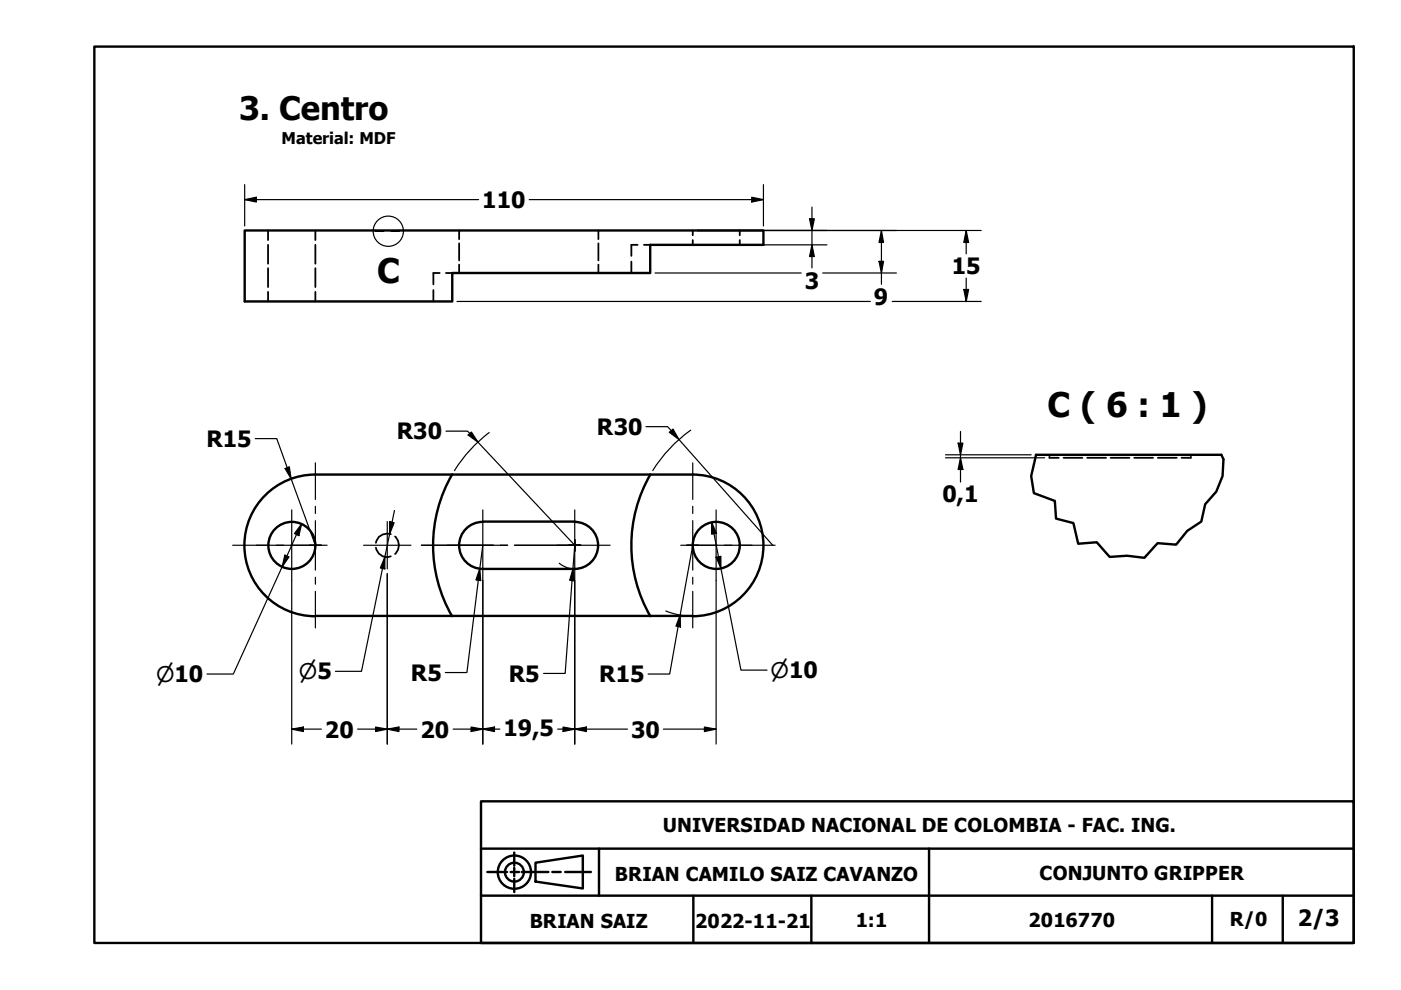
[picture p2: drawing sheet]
<svg xmlns="http://www.w3.org/2000/svg" width="297mm" height="210mm" viewBox="0 0 297 210" stroke-linecap="round" stroke-linejoin="round" font-family="sans-serif">
<!-- layer: Hidden (ISO) -->
<g fill="none" stroke="#000" stroke-width=".38">
<path d="M56.8 48.9v2M56.8 51.9v4M56.8 56.9v4M66.9 48.9v2M66.9 51.9v4M66.9 56.9v4M79.6 48.9v.1h1.7M84.6 48.9v.1h-1.7M93.2 57.9h-1.3v2.4M94.6 57.9h1.3M97.3 48.9v1.8M97.3 51.6v3.6"/>
<path d="M97.3 56.1v1.8M126.9 48.9v1.8M126.9 51.6v3.6M126.9 56.1v1.8M133.9 55.5v2.4M135.2 51.9h-1.3v2.4M136.5 51.9h1.4M146.9 48.9v1M146.9 50.9v1M156.8 48.9v1M156.8 50.9v1M56.8 61.9v2"/>
<path d="M66.9 61.9v2M91.9 61.5v2.4M222.5 96.9v.2h2M222.5 96.4v.3M225.5 97.1h4M230.5 97.1h4M235.5 97.1h4M240.5 97.1h4M245.5 97.1h4M252.5 96.9v.2h-2M252.5 96.4v.3M79.7 116.1a2.37 2.37 0 0 0 3.2 1.9"/>
<path d="M82.9 113.3a2.45 2.45 0 0 0-3.2 1.8M83.8 113.8a2.47 2.47 0 0 1 0 3.6"/>
</g>
<!-- layer: Visible (ISO) -->
<g fill="none" stroke="#000" stroke-width=".51">
<path d="M51.9 48.9h110v3h-24v6h-42v6h-44zM219.6 96.4h39.4M95.8 100.6a30 30 0 0 0 0 30M102.3 110.7a5 5 0 0 0-5 4.9 5 5 0 0 0 5 5h19.6M102.4 110.6h19.5M121.8 110.7a5 5 0 0 1 5 4.9 5 5 0 0 1-5 5M137.9 100.6a30 30 0 0 0 0 30M146.8 100.6a15 15 0 0 1 15.1 15 15 15 0 0 1-15.1 15.1M146.9 100.6h-80.1a15 15 0 0 0-15 15 15 15 0 0 0 15 15.1M66.9 130.6h80"/>
<circle cx="61.9" cy="115.6" r="5"/>
<circle cx="151.9" cy="115.6" r="5"/>
</g>
<!-- layer: Break Line (ISO) -->
<path d="M219.6 96.4l-1 4.5 .6 3.7 4.4 1.6 .3 3.8 3.7 .9 1 4.4 3.9-.3 2.8 3.1 3.7-.3 3.6 .5 2.8-3.1 4 .3 2.3-2.9 3-2 .8-3.7 2.4-2.7 1.3-3.3 .2-3.5-.4-1" fill="none" stroke="#000" stroke-width=".51"/>
<!-- layer: Detail Boundary (ISO) -->
<circle cx="82.3" cy="49" r="3.2" fill="none" stroke="#000" stroke-width=".25"/>
<!-- layer: Border (ISO) -->
<path d="M20 9.9h267v190h-267z" fill="none" stroke="#000" stroke-width=".51"/>
<!-- layer: Title (ISO) -->
<g fill="none" stroke="#000" stroke-width=".51">
<path d="M102 169.9h185v30h-185zM102 179.9h185M127 179.9v10M197 179.9v20M102 189.9h185M103.3 184.9h4.2M108.3 184.9h1.7M109 180.8v2.8M109 184v1.8M109 186.3v2.8M110.6 184.9h5.7M113.5 182.9l10.1-1.5v7l-10.1-1.5z"/>
<path d="M117.1 184.9h1.8M119.8 184.9h5.5M147 189.9v10M172 189.9v10M257 189.9v10M272 189.9v10"/>
<circle cx="109.1" cy="184.9" r="3.5"/>
<circle cx="109.1" cy="184.9" r="2"/>
</g>
<!-- layer: Dimension (ISO) -->
<g fill="none" stroke="#000" stroke-width=".25">
<path d="M51.9 39.2v8.7M161.9 39.2v8.7M51.9 42.3l2.5-.5v1zM51.9 42.3h49.6M112.2 42.3h49.7M138.9 57.9h31M147.8 48.9h60.2M147.8 51.9h27.5M159.4 41.8l2.5 .5-2.5 .5zM171.6 46.4h1.1l-.6 2.5zM172.1 51.9l.6 2.5h-1.1zM172.1 43.9v12.9"/>
<path d="M174.4 57.9h15.7M186.4 55.4h.9l-.4 2.5zM186.9 48.9l.4 2.5h-.9zM186.9 48.9v11.4M204.9 48.9l.5 2.5h-1.1zM204.9 48.9v4.9M204.9 59v4.9M96.9 63.9h87.6M189.2 63.9h18.8M204.3 61.4h1.1l-.5 2.5zM54.1 93h4.6l8.2 22.6M60.5 99.3l.8-.3 .4 2.5z"/>
<path d="M94.6 91.4h4.5l22.8 24.2-2.1 27.2h-4.5M99.3 92.2l.6-.6 1.4 2.2zM103.7 91.7a30 30 0 0 0-7.3 8.1M137 90.5h4.5l22.3 25.1M141.9 91.7l.8-.7 1.3 2.2zM146.4 91.2a30 30 0 0 0-8 8.6M200.5 96.4h18.1M200.5 97.1h21M203.1 94h1.1l-.6 2.4zM203.6 97.1l.6 2.4h-1.1zM203.6 91.5v10.7M60.4 117.7l.9 .4-1.5 2.1z"/>
<path d="M63.9 111.1l-.5 2.5-1-.5zM63.9 111.1l-14.4 31.8h-5.6M81.6 118.1v2.5l-1-.2zM81.6 118.1l-5 24.2h-5.5M81.6 118.1l-.5 2.4M82.6 110.6l1 .2-1 2.4zM83.6 108.2l-2 9.9M102.4 115.6l-3.4 27h-4.6M118.6 119.4l1.3 .8 .9 .3M146.9 115.6l-4.9 27.3h-4.6M150.9 110.7l1 2.4-1 .2zM150.9 110.7l6.2 31.4h5.5"/>
<path d="M151.8 118.1l1-.1v2.5zM61.8 123.1v34.7M82.1 121.6v36.2M101.7 120.6l.2 2.5-1-.1zM102.4 123.1v34.7M121.5 120.6l.3 2.6-1-.2zM121.9 123.1v34.7M141.2 129.5l1.9 .7 2.7 .4M144.2 130.4l.1 2.5-1-.1zM151.8 123.1v34.7M61.8 154.6l2.5-.5v1zM61.8 154.6h6.3"/>
<path d="M75.8 154.6h12.6M79.6 154.1l2.5 .5-2.5 .5zM82.1 154.6l2.5-.5v1zM96.1 154.6h9.9M99.9 154.1l2.5 .5-2.5 .5zM102.4 154.6l2.4-.5v1zM118.2 154.6h14.8M119.4 154.1l2.5 .5-2.5 .5zM121.9 154.6l2.4-.5v1zM140.7 154.6h11.1M149.4 154.1l2.4 .5-2.4 .5z"/>
</g>
<g fill="#000">
<path d="M51.9 42.3l2.5-.5v1z" fill-rule="evenodd"/>
<path d="M159.4 41.8l2.5 .5-2.5 .5z" fill-rule="evenodd"/>
<path d="M171.6 46.4h1.1l-.6 2.5z" fill-rule="evenodd"/>
<path d="M172.1 51.9l.6 2.5h-1.1z" fill-rule="evenodd"/>
<path d="M186.4 55.4h.9l-.4 2.5z" fill-rule="evenodd"/>
<path d="M186.9 48.9l.4 2.5h-.9z" fill-rule="evenodd"/>
<path d="M204.9 48.9l.5 2.5h-1.1z" fill-rule="evenodd"/>
<path d="M204.3 61.4h1.1l-.5 2.5z" fill-rule="evenodd"/>
<path d="M60.5 99.3l.8-.3 .4 2.5z" fill-rule="evenodd"/>
<path d="M99.3 92.2l.6-.6 1.4 2.2z" fill-rule="evenodd"/>
<path d="M141.9 91.7l.8-.7 1.3 2.2z" fill-rule="evenodd"/>
<path d="M203.1 94h1.1l-.6 2.4z" fill-rule="evenodd"/>
<path d="M203.6 97.1l.6 2.4h-1.1z" fill-rule="evenodd"/>
<path d="M60.4 117.7l.9 .4-1.5 2.1z" fill-rule="evenodd"/>
<path d="M63.9 111.1l-.5 2.5-1-.5z" fill-rule="evenodd"/>
<path d="M82.6 110.6l1 .2-1 2.4z" fill-rule="evenodd"/>
<path d="M151.8 118.1l1-.1v2.5z" fill-rule="evenodd"/>
<path d="M150.9 110.7l1 2.4-1 .2z" fill-rule="evenodd"/>
<path d="M81.6 118.1v2.5l-1-.2z" fill-rule="evenodd"/>
<path d="M101.7 120.6l.2 2.5-1-.1z" fill-rule="evenodd"/>
<path d="M121.5 120.6l.3 2.6-1-.2z" fill-rule="evenodd"/>
<path d="M144.2 130.4l.1 2.5-1-.1z" fill-rule="evenodd"/>
<path d="M61.8 154.6l2.5-.5v1z" fill-rule="evenodd"/>
<path d="M79.6 154.1l2.5 .5-2.5 .5z" fill-rule="evenodd"/>
<path d="M82.1 154.6l2.5-.5v1z" fill-rule="evenodd"/>
<path d="M99.9 154.1l2.5 .5-2.5 .5z" fill-rule="evenodd"/>
<path d="M102.4 154.6l2.4-.5v1z" fill-rule="evenodd"/>
<path d="M119.4 154.1l2.5 .5-2.5 .5z" fill-rule="evenodd"/>
<path d="M121.9 154.6l2.4-.5v1z" fill-rule="evenodd"/>
<path d="M149.4 154.1l2.4 .5-2.4 .5z" fill-rule="evenodd"/>
</g>
<!-- layer: Center Mark (ISO) -->
<g fill="none" stroke="#000" stroke-width=".25">
<path d="M66.9 98.1v7.8M146.9 98.1v7.8M49.3 115.6h7.8M54.4 115.6h14.9M58.6 115.6h1.5M61.6 115.6h5.3h-1.3M61.8 108.1v15M66.9 110.4v5.2v-1.2M66.9 116.9v-1.3v5.3M66.9 107.4v1.5M68.1 115.6h-1.2h1.2M77.1 115.6h10"/>
<path d="M82.1 110.6v10M89.3 115.6h15.3M94.9 115.6h12.7M102.4 108.1v15M109.1 115.6h12.8h-1.3M118.1 115.6h11.2M121.9 114.4v1.2v-1.2M121.9 116.9v-1.3v1.3M121.9 108.1v15M123.1 115.6h-1.2h1.2M144.3 115.6h15.1M145.6 115.6h1.3h-1.3"/>
<path d="M146.9 110.4v5.2v-1.2M146.9 116.9v-1.3v5.3M146.9 107.4v1.5M148.1 115.6h-1.2h5.2M151.8 108.1v15M153.6 115.6h1.5M156.6 115.6h7.7M66.9 122.4v1.5M66.9 125.4v7.7M146.9 122.4v1.5M146.9 125.4v7.7"/>
</g>
<g font-size="7.2">
<text x="79.9" y="59.9">C</text>
<text x="222.1" y="88.5">C ( 6 : 1 )</text>
</g>
<text font-size="6.9" x="50.7" y="25.5">3. Centro</text>
<g font-size="4.8">
<text x="102.2" y="44.1">110</text>
<text x="201.8" y="58.1">15</text>
<text x="170.6" y="61.2">3</text>
<text x="185.3" y="64.7">9</text>
<text x="43.8" y="94.7">R15</text>
<text x="84.1" y="93.1">R30</text>
<text x="126.6" y="92.2">R30</text>
<text x="199.8" y="106.5">0,1</text>
<text x="87.1" y="144.3">R5</text>
<text x="107.9" y="144.5">R5</text>
<text x="127.1" y="144.6">R15</text>
<text x="106.7" y="156">19,5</text>
<text x="68.9" y="156.4">20</text>
<text x="89.2" y="156.4">20</text>
<text x="133.8" y="156.4">30</text>
<text x="275.1" y="196.4">2/3</text>
</g>
<g font-size="4.6">
<text x="63.4" y="144">⌀5</text>
<text x="163.4" y="143.8">⌀10</text>
<text x="33.1" y="144.6">⌀10</text>
</g>
<g font-size="4.1">
<text x="140.5" y="176.4">UNIVERSIDAD NACIONAL DE COLOMBIA - FAC. ING.</text>
<text x="130.4" y="186.9">BRIAN CAMILO SAIZ CAVANZO</text>
<text x="220.4" y="186.5">CONJUNTO GRIPPER</text>
<text x="112.3" y="196.7">BRIAN SAIZ</text>
<text x="147.4" y="196.7">2022-11-21</text>
<text x="181.4" y="196.5">1:1</text>
<text x="218.1" y="196.5">2016770</text>
<text x="260.7" y="196.4">R/0</text>
</g>
<text font-size="3.4" x="59.7" y="30.6">Material: MDF</text>
</svg>
